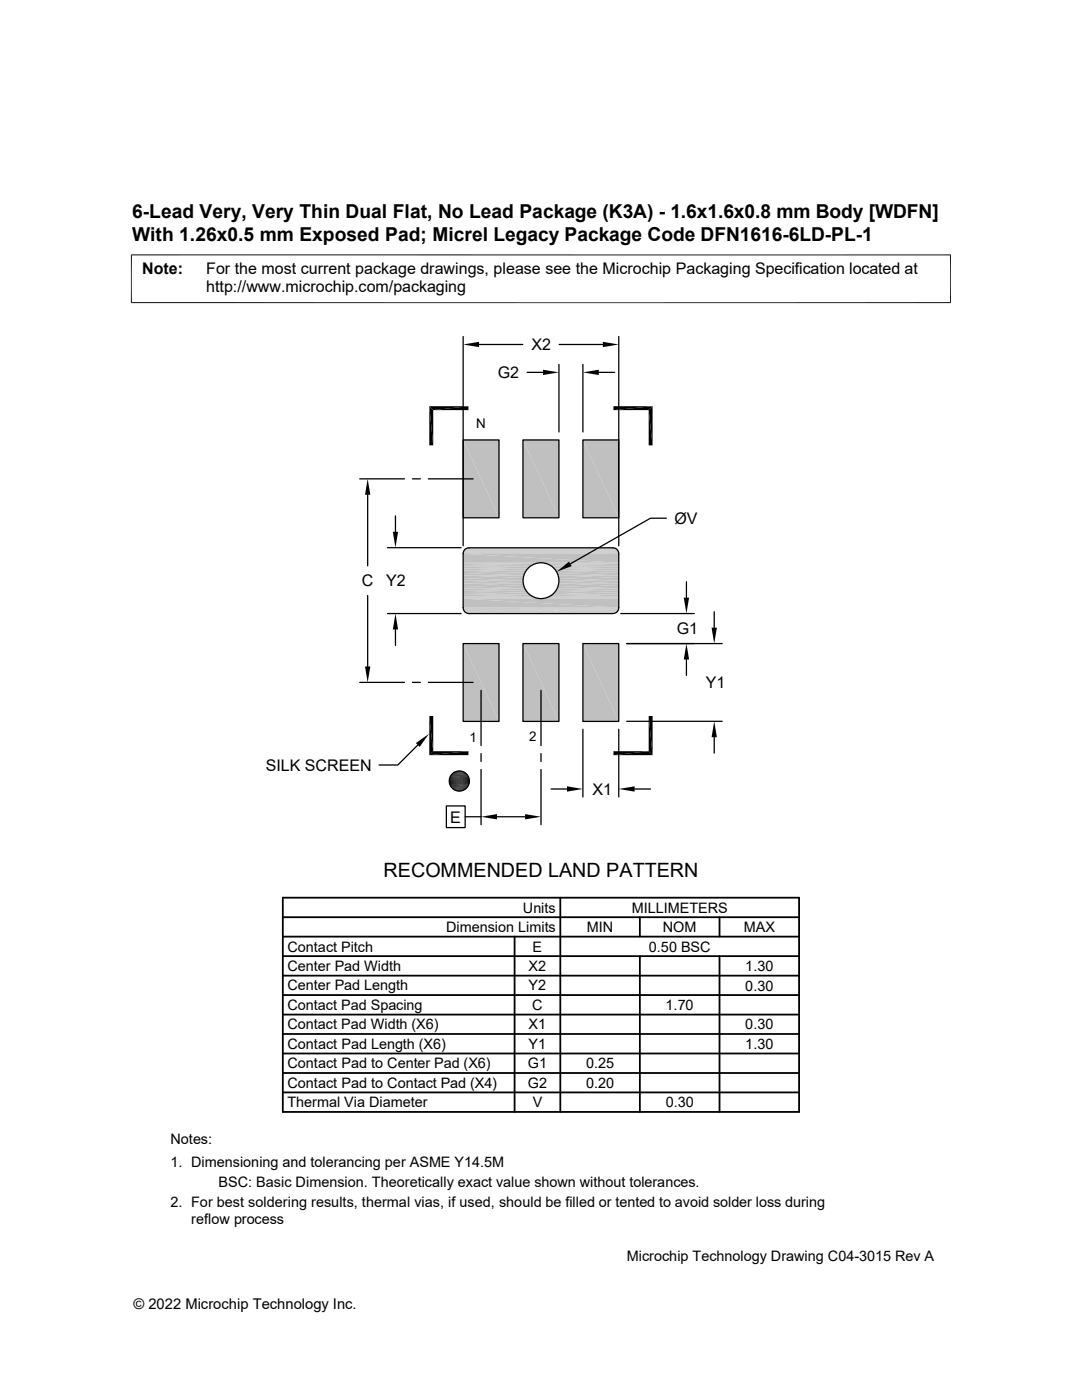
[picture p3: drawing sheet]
<svg xmlns="http://www.w3.org/2000/svg" width="216mm" height="279mm" viewBox="0 0 216 279" stroke-linecap="round" stroke-linejoin="round" font-family="sans-serif">
<path d="M92.5 110h30.9M92.6 109.8h30.7M92.8 109.6h30.3M92.9 109.5h30M93.1 109.4h29.6M93.4 109.3h29.1" fill="none" stroke="#c0c0c0" stroke-width=".2"/>
<path d="M92.4 110.4h31.1M92.4 110.2h31" fill="none" stroke="#c0c0c0" stroke-width=".23"/>
<g fill="#c0c0c0">
<path d="M92.4 110.5l31.1 1.8h-31.1z"/>
<path d="M92.4 110.5h31.1v1.8z"/>
</g>
<path d="M92.4 112.4h15.3M92.4 112.5h14.7M108.2 112.4h15.3M108.7 112.5h14.8" fill="none" stroke="#c0c0c0" stroke-width=".2"/>
<path d="M92.4 112.7h14.2M109.2 112.7h14.3" fill="none" stroke="#c0c0c0" stroke-width=".23"/>
<path d="M92.4 112.9h13.8M109.7 112.9h13.8" fill="none" stroke="#c0c0c0" stroke-width=".32"/>
<path d="M92.4 113.3h13.3M110.2 113.3h13.3" fill="none" stroke="#c0c0c0" stroke-width=".36"/>
<path d="M92.4 113.7h12.9M110.6 113.7h12.9" fill="none" stroke="#c0c0c0" stroke-width=".42"/>
<g fill="#c0c0c0">
<path d="M110.9 113.9l12.6 .4h-12.3z"/>
<path d="M110.9 113.9h12.6v.4z"/>
<path d="M92.4 113.9l12.3 .4h-12.3z"/>
<path d="M92.4 113.9h12.6l-.3 .4z"/>
<path d="M111.2 114.3l12.3 .5h-12.1z"/>
<path d="M111.2 114.3h12.3v.5z"/>
<path d="M92.4 114.3l12.1 .5h-12.1z"/>
<path d="M92.4 114.3h12.3l-.2 .5z"/>
<path d="M111.4 114.8l12.1 .6h-12z"/>
<path d="M111.4 114.8h12.1v.6z"/>
<path d="M92.4 114.8l12 .6h-12z"/>
<path d="M92.4 114.8h12.1l-.1 .6z"/>
<path d="M111.5 115.4l12 .5h-12z"/>
<path d="M111.5 115.4h12v.5z"/>
<path d="M92.4 115.4l12 .5h-12z"/>
<path d="M92.4 115.4h12v.5z"/>
<path d="M111.5 115.9l12 .5h-12z"/>
<path d="M111.5 115.9h12v.5z"/>
<path d="M92.4 115.9l12 .5h-12z"/>
<path d="M92.4 115.9h12v.5z"/>
<path d="M111.5 116.4l12 .5h-12.1z"/>
<path d="M111.5 116.4h12v.5z"/>
<path d="M92.4 116.4l12.1 .5h-12.1z"/>
<path d="M92.4 116.4h12l.1 .5z"/>
<path d="M111.4 116.9l12.1 .5h-12.3z"/>
<path d="M111.4 116.9h12.1v.5z"/>
<path d="M92.4 116.9l12.3 .5h-12.3z"/>
<path d="M92.4 116.9h12.1l.2 .5z"/>
<path d="M111.2 117.4l12.3 .5h-12.6z"/>
<path d="M111.2 117.4h12.3v.5z"/>
<path d="M92.4 117.4l12.6 .5h-12.6z"/>
<path d="M92.4 117.4h12.3l.3 .5z"/>
</g>
<path d="M92.4 118.1h12.9M110.6 118.1h12.9" fill="none" stroke="#c0c0c0" stroke-width=".42"/>
<path d="M92.4 118.5h13.3M110.2 118.5h13.3" fill="none" stroke="#c0c0c0" stroke-width=".36"/>
<path d="M92.4 118.8h13.8M109.7 118.8h13.8" fill="none" stroke="#c0c0c0" stroke-width=".32"/>
<path d="M92.4 119.1h14.2M109.2 119.1h14.3" fill="none" stroke="#c0c0c0" stroke-width=".23"/>
<path d="M92.4 119.3h14.7M92.4 119.4h15.3M108.2 119.4h15.3M108.7 119.3h14.8" fill="none" stroke="#c0c0c0" stroke-width=".2"/>
<g fill="#c0c0c0">
<path d="M92.4 119.5l31.1 1.8h-31.1z"/>
<path d="M92.4 119.5h31.1v1.8z"/>
</g>
<path d="M92.4 121.4h31.1" fill="none" stroke="#c0c0c0" stroke-width=".21"/>
<g fill="none" stroke="#c0c0c0" stroke-width=".2">
<path d="M92.4 121.5h31.1M92.4 121.6h31M92.5 121.7h30.9M92.5 121.8h30.9M92.6 121.9h30.7M92.6 122h30.7M92.7 122.1h30.5M92.8 122.1h30.3M92.8 122.2h30.2M92.9 122.3h30M93 122.3h29.9M93.1 122.4h29.6"/>
<path d="M93.2 122.4h29.5M93.4 122.4h29.1"/>
</g>
<g fill="#c0c0c0">
<path d="M116.3 87.8l7.2 15.5h-7.2z"/>
<path d="M116.3 87.8h7.2v15.5z"/>
<path d="M104.4 87.8l7.1 15.5h-7.1z"/>
<path d="M104.4 87.8h7.1v15.5z"/>
<path d="M92.4 87.8l7.2 15.5h-7.2z"/>
<path d="M92.4 87.8h7.2v15.5z"/>
<path d="M116.3 128.4l7.2 15.6h-7.2z"/>
<path d="M116.3 128.4h7.2v15.6z"/>
<path d="M104.4 128.4l7.1 15.6h-7.1z"/>
<path d="M104.4 128.4h7.1v15.6z"/>
<path d="M92.4 128.4l7.2 15.6h-7.2z"/>
<path d="M92.4 128.4h7.2v15.6z"/>
</g>
<g fill="none" stroke="#000" stroke-width=".25">
<path d="M92.4 67.2v41.7M95.6 68.7h8.7M105.2 74.3h3.2M111.5 72.7v13.5M111.6 68.7h8.7M116.3 72.7v13.5M119.5 74.3h3.2M123.5 67.2v41.7M71.8 95.6h8.9M73.4 98.7v14.2M82.3 95.6h1.6M85.5 95.6h8.9"/>
<path d="M92.4 87.8h7.2v15.5h-7.2zM104.4 87.8h7.1v15.5h-7.1zM116.3 87.8h7.2v15.5h-7.2zM73.4 118.9v14.1M77.3 109.3h14.7M78.9 103v3.1M92.8 109.7l.8-.4h28.7a1.16 1.16 0 0 1 1.2 1.2v10.8a1.16 1.16 0 0 1-1.2 1.1h-28.7a1.16 1.16 0 0 1-1.2-1.1v-10.8zM133 103.4h-3.2l-16 9.1M137 116.1v3.2M71.8 136.2h8.9M77.3 122.4h14.7M78.9 125.6v3.2"/>
<path d="M82.3 136.2h1.6M85.5 136.2h8.9M92.4 128.4h7.2v15.6h-7.2zM96 137.8v11M104.4 128.4h7.1v15.6h-7.1zM107.9 137.8v11M116.3 128.4h7.2v15.6h-7.2zM123.9 122.4h14.7M125.1 128.4h19M137 131.6v3.2M142.5 122.1v3.2M83.4 148.7l-4 4h-3.8"/>
<path d="M96 150.4v1.6M96 153.6v11M107.9 150.4v1.6M107.9 153.6v11M110 157.5h3.1M116.3 145.5v13.5M123.5 145.5v13.5M125.1 144h19M126.6 157.5h3.2M142.5 147.1v3.2M89.1 160.8h3.7v4.4h-3.7zM92.8 163h3.2"/>
<path d="M99.2 163h5.6"/>
<circle cx="108" cy="115.9" r="3.6"/>
<circle cx="91.6" cy="155.9" r="2.01"/>
</g>
<g fill="none" stroke="#000" stroke-width=".36">
<path d="M56.4 179.2h103v42.7h-103zM111.8 179.2v42.7M56.4 183h103M56.4 186.9h103M56.4 194.7h103M56.4 190.8h103M56.4 198.6h103M102.7 186.9v35M127.7 183v3.9M127.7 190.8v31.1M143.6 183v3.9M143.6 190.8v31.1"/>
<path d="M56.4 206.4h103M56.4 218h103M56.4 210.2h103M56.4 202.5h103M56.4 214.1h103"/>
</g>
<g fill="#000">
<path d="M92.4 68.7l3.2-.5v1.1zM108.4 73.8l3.1 .5-3.1 .5zM116.3 74.3l3.2-.5v1zM120.3 68.2l3.2 .5-3.2 .6zM73.4 95.6l.5 3.1h-1.1zM85.7 81.1l.7 7.8h-.7zM85.7 81.1l.7 .8v7zM86.4 81.9l7.1-.8v.8zM85.7 81.1h7.8l-7.1 .8zM122.4 81.1h7.8l-7.8 .8zM122.4 81.9l7.8-.8-.8 .8zM129.4 81.9l.8 7h-.8z"/>
<path d="M129.4 81.9l.8-.8v7.8zM78.4 106.1h1l-.5 3.2zM111.1 114.1l2.4-2 .6 .9zM136.4 119.3h1.1l-.5 3.1zM72.8 133h1.1l-.5 3.2zM78.9 122.4l.5 3.2h-1zM137 128.4l.5 3.2h-1.1zM142 125.3h1l-.5 3.1zM83 148.3l2.6-1.9-1.9 2.7zM85.7 142.9l.7 7-.7 .8zM85.7 142.9h.7v7zM90.6 157.6l1.9 .1z"/>
<path d="M90.8 154l1.9 .1zM90.8 157.7l1.5 .1zM90.8 157.7h1.7zM90.8 154h1.7zM91 153.9l1.5 .1zM91 157.8h1.1zM91 157.8h1.3zM91 153.9h1.3zM91.2 153.9h1.1zM91.2 157.8l.7 .1zM91.2 157.8h.9zM91.2 153.9h.9z"/>
<path d="M91.4 153.9h.7zM91.4 157.9h.5zM91.4 153.9h.5zM85.7 150.7l7.8-.8v.8zM86.4 149.9h7.1l-7.8 .8zM113.1 156.9l3.2 .6-3.2 .5zM122.4 149.9h7l-7 .8zM122.4 150.7l7-.8 .8 .8zM123.5 157.5l3.1-.6v1.1zM129.4 142.9l.8 7.8-.8-.8zM129.4 142.9h.8v7.8zM142.5 144l.5 3.1h-1z"/>
<path d="M96 163l3.2-.5v1zM104.8 162.5l3.1 .5-3.1 .5z"/>
</g>
<g fill="none" stroke="#000" stroke-width=".2">
<path d="M26.1 50.9h163.7M26.2 50.8v9.7M189.7 50.8v9.7M26.1 60.4h163.7M89.6 155.6h4.1M89.6 155.8h4.1M89.6 156h4.1M89.6 156.2h4.1M89.7 155.4h4M89.7 156.3h4M89.7 156.5h3.9M89.7 155.2h3.9"/>
<path d="M89.8 155h3.8M89.8 156.7h3.8M89.9 156.9h3.6M89.9 154.9h3.6M90 157h3.4M90 154.7h3.4M90.1 154.5h3.1M90.1 157.2h3.1M90.2 154.4h2.9M90.2 157.3h2.9M90.3 157.5h2.7M90.3 154.3h2.7"/>
<path d="M90.5 157.6h2.3M90.5 154.2h2.3M90.6 154.1h2.1M90.6 157.7h2.1"/>
</g>
<text font-size="3.9" x="76.5" y="175">RECOMMENDED LAND PATTERN</text>
<g font-size="3.8">
<text x="26.4" y="43.5">6-Lead Very, Very Thin Dual Flat, No Lead Package (K3A) - 1.6x1.6x0.8 mm Body [WDFN]</text>
<text x="26.4" y="48">With 1.26x0.5 mm Exposed Pad; Micrel Legacy Package Code DFN1616-6LD-PL-1</text>
</g>
<g font-size="3.2">
<text x="28.4" y="54.6">Note:</text>
<text x="41.1" y="58.3">http://www.microchip.com/packaging</text>
<text x="41.1" y="54.6">For the most current package drawings, please see the Microchip Packaging Specification located at</text>
<text x="106.1" y="69.9">X2</text>
<text x="99.3" y="75.4">G2</text>
<text x="134.6" y="104.5">ØV</text>
<text x="72.2" y="117">C</text>
<text x="77" y="117">Y2</text>
<text x="135" y="126.6">G1</text>
<text x="140.9" y="137.3">Y1</text>
<text x="53" y="153.8">SILK SCREEN</text>
<text x="118.2" y="158.6">X1</text>
<text x="89.8" y="164.1">E</text>
</g>
<g font-size="2.9">
<text x="104.3" y="182.1">Units</text>
<text x="126" y="182.1">MILLIMETERS</text>
<text x="57.3" y="189.9">Contact Pitch</text>
<text x="89" y="186">Dimension Limits</text>
<text x="106.3" y="189.9">E</text>
<text x="117.1" y="186">MIN</text>
<text x="129.5" y="189.9">0.50 BSC</text>
<text x="132.3" y="186">NOM</text>
<text x="148.4" y="186">MAX</text>
<text x="57.3" y="193.8">Center Pad Width</text>
<text x="57.3" y="197.7">Center Pad Length</text>
<text x="105.5" y="197.7">Y2</text>
<text x="105.5" y="193.8">X2</text>
<text x="148.7" y="197.7">0.30</text>
<text x="148.7" y="193.8">1.30</text>
<text x="57.3" y="201.6">Contact Pad Spacing</text>
<text x="106.2" y="201.6">C</text>
<text x="132.8" y="201.6">1.70</text>
<text x="57.3" y="209.3">Contact Pad Length (X6)</text>
<text x="57.3" y="205.4">Contact Pad Width (X6)</text>
<text x="105.5" y="209.3">Y1</text>
<text x="105.5" y="205.4">X1</text>
<text x="148.7" y="209.3">1.30</text>
<text x="148.7" y="205.4">0.30</text>
<text x="57.3" y="213.2">Contact Pad to Center Pad (X6)</text>
<text x="105.3" y="213.2">G1</text>
<text x="116.9" y="213.2">0.25</text>
<text x="57.3" y="217.1">Contact Pad to Contact Pad (X4)</text>
<text x="57.3" y="221">Thermal Via Diameter</text>
<text x="105.3" y="217.1">G2</text>
<text x="106.3" y="221">V</text>
<text x="116.9" y="217.1">0.20</text>
<text x="132.8" y="221">0.30</text>
<text x="34" y="228.3">Notes:</text>
<text x="34" y="232.9">1. Dimensioning and tolerancing per ASME Y14.5M</text>
<text x="43.6" y="236.9">BSC: Basic Dimension. Theoretically exact value shown without tolerances.</text>
<text x="34" y="241">2. For best soldering results, thermal vias, if used, should be filled or tented to avoid solder loss during</text>
<text x="38.1" y="244.3">reflow process</text>
<text x="125.1" y="251.7">Microchip Technology Drawing C04-3015 Rev A</text>
<text x="26.6" y="261.3">© 2022 Microchip Technology Inc.</text>
</g>
<g font-size="2.7">
<text x="95" y="85.5">N</text>
<text x="93.7" y="148">1</text>
<text x="105.6" y="148">2</text>
</g>
</svg>
